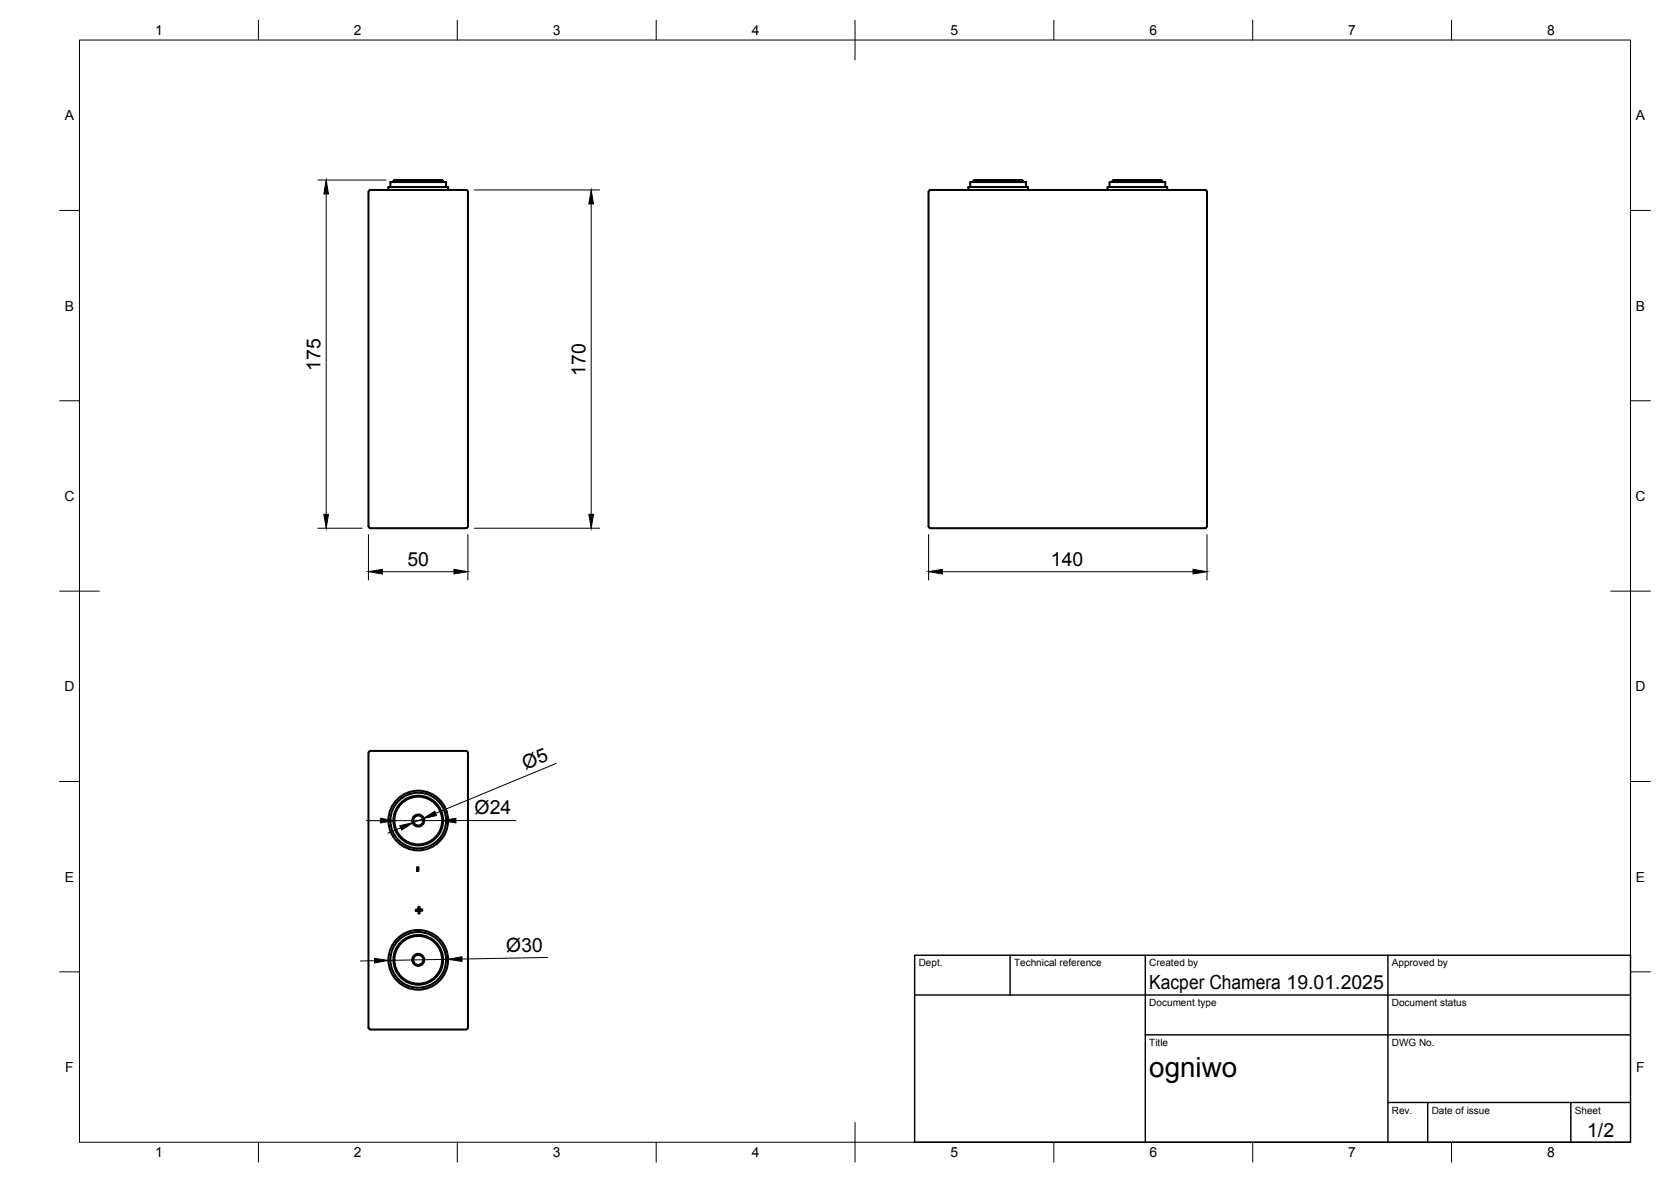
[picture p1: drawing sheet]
<svg xmlns="http://www.w3.org/2000/svg" width="420mm" height="297mm" viewBox="0 0 420 297" stroke-linecap="round" stroke-linejoin="round" font-family="sans-serif">
<!-- layer: Visible -->
<g fill="none" stroke="#000" stroke-width=".51">
<path d="M92.6 48.2v84M97.6 47.1v.6M97.7 47h14.9M97.7 47h.1M98.1 45.8v1.2M98.2 45.7h13.9M98.2 45.7v.1M98.9 45.5v.2M99.1 45.2h12.1l.2 .3h-12.5zM111.4 45.5v.2M112.1 45.7l.1 1.3M112.6 47h.1"/>
<path d="M112.7 47.1v.6M117.7 48.2l-.3-.4-.2-.1h-24l-.5 .3v.2M117.7 48.2v84M233.5 48.2v84M243.5 47.1v.6M243.5 47h14.9M243.6 47h-.1M244.1 45.7h13.8M244.1 45.7l-.1 1.3M244.7 45.5a3.1 3.1 0 0 1 2.3-.3h10l.2 .3zM244.7 45.5v.2M257.2 45.5v.2"/>
<path d="M257.9 45.7l.1 1.3M258.4 47h.1M258.5 47.1v.6M278.5 47.1v.6M278.6 47h14.8M278.6 47h-.1M279.1 45.7h13.8M279.1 45.7l-.1 1.3M279.7 45.5v.2M280 45.2h10a3.1 3.1 0 0 1 2.2 .3h-12.5zM292.2 45.5v.2M292.9 45.7l.1 1.3"/>
<path d="M293.4 47h.1M293.5 47.1v.6M303.5 48.2l-.3-.4-.2-.1h-69l-.4 .3-.1 .2M303.5 48.2v84M92.7 132.2v.3l.5 .2M93.2 132.7h24M117.7 132.2l-.3 .5h-.2M233.5 132.2l.2 .5h.3M234 132.7h69M303.5 132.2l-.3 .5h-.2M92.7 189l.5-.3h24l.4 .3 .1 69.2-.3 .4-24.2 .1-.6-.5zM104.9 217.9h.3v1h-.3z"/>
<path d="M105.2 227.9h.3v.7h.7v.3h-.7v.7h-.3v-.7h-.7v-.3h.7z"/>
<circle cx="105.2" cy="206.2" r="7.5"/>
<circle cx="105.2" cy="206.2" r="7"/>
<circle cx="105.2" cy="206.2" r="6.3"/>
<circle cx="105.2" cy="206.2" r="1.51"/>
<circle cx="105.2" cy="206.2" r="1.26"/>
<circle cx="105.2" cy="206.2" r="6"/>
<circle cx="105.2" cy="241.2" r="7.5"/>
<circle cx="105.2" cy="241.2" r="7"/>
<circle cx="105.2" cy="241.2" r="6.3"/>
<circle cx="105.2" cy="241.2" r="1.51"/>
<circle cx="105.2" cy="241.2" r="1.26"/>
<circle cx="105.2" cy="241.2" r="6"/>
</g>
<!-- layer: BORDER -->
<g fill="none" stroke="#000" stroke-width=".25">
<path d="M20 10.1h390v276.9h-390zM65 5.1v5M115 5.1v5M165 5.1v5M215 5.1v10M265 5.1v5M315 5.1v5M365 5.1v5M15 52.9h5M410 52.9h5M15 100.7h5M410 100.7h5"/>
<path d="M15 148.6h10M405 148.6h10M15 196.4h5M410 196.4h5M15 244.2h5M410 244.2h5M65 287v5M115 287v5M165 287v5M215 282.1v9.9M265 287v5M315 287v5"/>
<path d="M365 287v5"/>
</g>
<!-- layer: TITLEBLOCK -->
<path d="M230 240.1h180v46.9h-180zM230 250h180M254 240.1v9.9M288 240.1v46.9M349 240.1v46.9M288 260.1h122M349 277.1h61M359 277.1v9.9M395 277.1v9.9" fill="none" stroke="#000" stroke-width=".36"/>
<!-- layer: FD_Dimensions -->
<g fill="none" stroke="#000" stroke-width=".25">
<path d="M79.9 45.2h17.1M82 48.8v80.5M119.3 47.7h31.4M148.7 51.3v78M79.9 132.7h11.1M92.6 134.3v11.5M117.6 134.3v11.5M119.3 132.7h31.4M233.5 134.3v11.5M303.5 134.3v11.5M96.1 143.7h18.1M237 143.7h63"/>
<path d="M139.8 191.9l-30.3 12.5M92.1 206.2h3.6M100.8 208l-3.3 1.4M106.3 205.7l-2.3 1M111.1 206.2h-12M114.6 206.2h15.2M94.1 241.4l-3.4 .1M112.6 241.1l-15 .2M137.7 240.6l-21.6 .4"/>
</g>
<g fill="#000" stroke="#000" stroke-width=".25">
<path d="M82 45.2l.6 3.6h-1.2zM148.7 47.7l.5 3.6h-1.1zM81.4 129.3h1.2l-.6 3.4zM148.1 129.3h1.1l-.5 3.4zM92.6 143.7l3.5-.6v1.1zM114.2 143.1l3.4 .6-3.4 .5zM233.5 143.7l3.5-.6v1.1zM300 143.1l3.5 .6-3.5 .5zM95.7 205.6l3.4 .6-3.4 .6zM100.5 207.5l3.5-.8-3 1.9zM106.3 205.7l3-1.8 .5 1zM111.1 206.2l3.5-.6v1.2z"/>
<path d="M94.1 240.8l3.5 .5-3.4 .7zM112.6 241.1l3.5-.7 .1 1.2z"/>
</g>
<text font-size="7" x="289" y="270.6">ogniwo</text>
<g font-size="4.9">
<text x="80.6" y="93.2" transform="rotate(-90 80.6 93.2)">175</text>
<text x="147.2" y="94.5" transform="rotate(-90 147.2 94.5)">170</text>
<text x="102.4" y="142.2">50</text>
<text x="264.2" y="142.2">140</text>
<text x="132.1" y="193.4" transform="rotate(-22 132.1 193.4)">Ø5</text>
<text x="119.3" y="204.7">Ø24</text>
<text x="127.3" y="239.3" transform="rotate(-1 127.3 239.3)">Ø30</text>
<text x="289" y="248.5">Kacper Chamera 19.01.2025</text>
<text x="399.1" y="285.7">1/2</text>
</g>
<g font-size="3.5">
<text x="39" y="8.8">1</text>
<text x="89" y="8.8">2</text>
<text x="139" y="8.8">3</text>
<text x="189" y="8.8">4</text>
<text x="239" y="8.8">5</text>
<text x="289" y="8.8">6</text>
<text x="339" y="8.8">7</text>
<text x="389" y="8.8">8</text>
<text x="16.3" y="30.2">A</text>
<text x="411.3" y="30.2">A</text>
<text x="16.3" y="78">B</text>
<text x="411.3" y="78">B</text>
<text x="16.2" y="125.9">C</text>
<text x="411.2" y="125.9">C</text>
<text x="16.2" y="173.7">D</text>
<text x="411.2" y="173.7">D</text>
<text x="16.3" y="221.6">E</text>
<text x="411.3" y="221.6">E</text>
<text x="16.4" y="269.4">F</text>
<text x="411.4" y="269.4">F</text>
<text x="39" y="290.8">1</text>
<text x="89" y="290.8">2</text>
<text x="139" y="290.8">3</text>
<text x="189" y="290.8">4</text>
<text x="239" y="290.8">5</text>
<text x="289" y="290.8">6</text>
<text x="339" y="290.8">7</text>
<text x="389" y="290.8">8</text>
</g>
<g font-size="2.5">
<text x="231" y="242.9">Dept.</text>
<text x="255" y="242.9">Technical reference</text>
<text x="289" y="242.9">Created by</text>
<text x="350" y="242.9">Approved by</text>
<text x="289" y="252.8">Document type</text>
<text x="350" y="252.8">Document status</text>
<text x="289" y="262.9">Title</text>
<text x="350" y="262.9">DWG No.</text>
<text x="350" y="279.9">Rev.</text>
<text x="360" y="279.9">Date of issue</text>
<text x="396" y="279.9">Sheet</text>
</g>
</svg>
